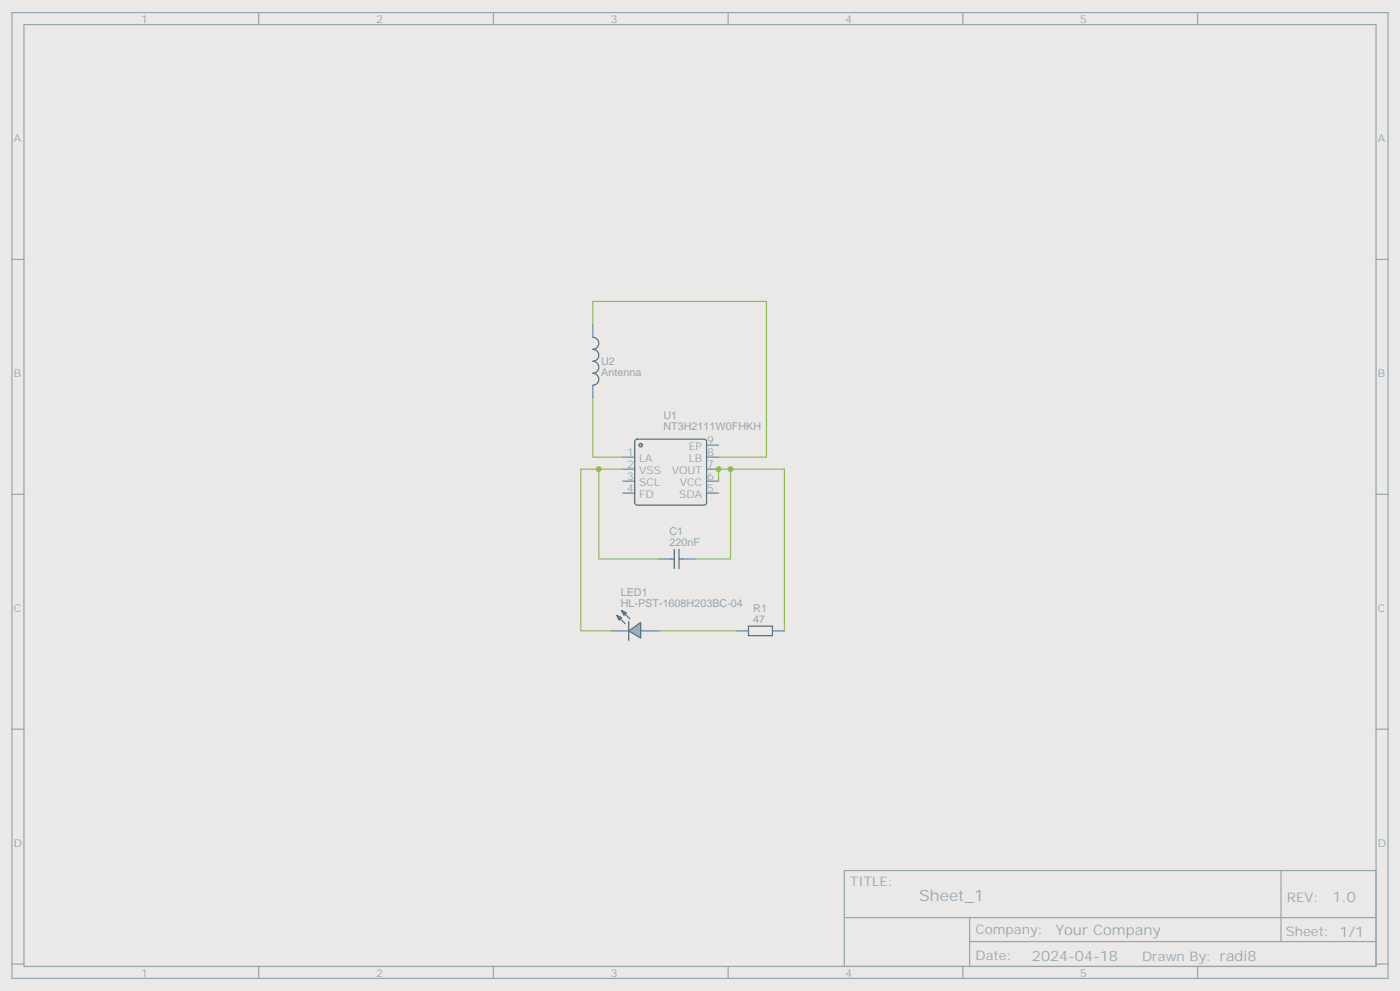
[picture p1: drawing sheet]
<svg xmlns="http://www.w3.org/2000/svg" width="412mm" height="292mm" viewBox="0 0 412 292" stroke-linecap="round" stroke-linejoin="round" font-family="sans-serif">
<path d="M0 0h412.4v291.7h-412.4z" fill="#ebe8e8"/>
<g fill="none" stroke="#94a6b0" stroke-width=".35">
<path d="M3.5 3.7h405.4v284.3h-405.4zM7.1 7.2h398.2v277.3h-398.2zM76.2 3.7v3.5M145.3 3.7v3.5M214.5 3.7v3.5M283.6 3.7v3.5M352.8 3.7v3.5M3.5 76.4h3.6M405.3 76.4h3.6M3.5 145.5h3.6M405.3 145.5h3.6M3.5 214.7h3.6"/>
<path d="M405.3 214.7h3.6M248.7 256.3h156.6v28.2h-156.6zM377.3 256.3v20.9M248.7 270.1h156.5M285.6 277.2h119.6M285.6 270.1v14.2M3.5 283.8h3.6M76.2 284.5v3.5M145.3 284.5v3.5M214.5 284.5v3.5M283.6 284.5v3.5M352.8 284.5v3.5"/>
<path d="M405.3 283.8h3.6"/>
</g>
<path d="M183.4 134.6h3.6M183.4 138.1h3.6M208.1 131.1h3.6M208.1 134.6h3.6M208.1 138.1h3.6M183.4 141.6h3.6M183.4 145.2h3.6M208.1 141.6h3.6M208.1 145.2h3.6" fill="none" stroke="#6182b8" stroke-width=".35"/>
<circle cx="188.7" cy="131.1" r=".53" fill="#80ccc4" stroke="#546e7a" stroke-width=".35"/>
<path d="M187.2 129.5l.5-.2h19.7l.5 .2 .2 .5v18l-.2 .5-.5 .2h-19.7l-.5-.2-.2-.5v-18zM197.6 164.6h1M198.6 161.7v5.7M200 161.7v5.7M200 164.6h1.1M220.5 184.3h7v2.8h-7z" fill="none" stroke="#546e7a" stroke-width=".35"/>
<path d="M194 164.6h3.6M201.1 164.6h3.5M217 185.7h3.5M227.5 185.7h3.6" fill="none" stroke="#6182b8" stroke-width=".35"/>
<path d="M174.6 95.8v-7.1h51.2v45.9h-14.1M174.6 116.9v17.7h8.8M183.4 138.1h-7v26.5h17.6M215.2 138.1h15.9v47.6M211.7 141.6v-3.5h3.5v26.5h-10.6M194 185.7h23" fill="none" stroke="#91b859" stroke-width=".35"/>
<g fill="#80ccc4" stroke="#546e7a" stroke-width=".35">
<path d="M181.7 181.2l1.4 .7-.7 .7z"/>
<path d="M183.1 179.7l1.4 .7-.7 .8z"/>
</g>
<path d="M179.9 185.7h5.3M188.7 185.7h5.3" fill="none" stroke="#6182b8" stroke-width=".35"/>
<path d="M183.1 179.7l2.5 2.5M181.7 181.2l2.4 2.4M185.2 182.9v5.7" fill="none" stroke="#546e7a" stroke-width=".35"/>
<path d="M185.2 185.7l3.5-2.4v4.6z" fill="#80ccc4" stroke="#546e7a" stroke-width=".35"/>
<path d="M176.4 138.1h-5.3v47.6h8.8" fill="none" stroke="#91b859" stroke-width=".35"/>
<path d="M174.6 95.8v3.5M174.6 113.4v3.5" fill="none" stroke="#6182b8" stroke-width=".35"/>
<path d="M174.6 99.3a1.76 1.76 0 0 1 1.8 1.8 1.76 1.76 0 0 1-1.8 1.7 1.76 1.76 0 0 1 1.8 1.8 1.76 1.76 0 0 1-1.8 1.8 1.76 1.76 0 0 1 1.8 1.7 1.76 1.76 0 0 1-1.8 1.8 1.76 1.76 0 0 1 1.8 1.8 1.76 1.76 0 0 1-1.8 1.7" fill="none" stroke="#546e7a" stroke-width=".35"/>
<g fill="#f5a333">
<circle cx="211.7" cy="138.1" r=".88"/>
<circle cx="215.2" cy="138.1" r=".88"/>
<circle cx="176.4" cy="138.1" r=".88"/>
</g>
<text font-size="4.6" fill="#94a7b0" x="270.8" y="265.3">Sheet_1</text>
<g font-size="4.2" fill="#94a7b0">
<text x="392.5" y="265.6">1.0</text>
<text x="310.9" y="275.1">Your Company</text>
<text x="304" y="282.9">2024-04-18</text>
</g>
<g font-size="3.9" fill="#94a7b0">
<text x="250.5" y="260.9">TITLE:</text>
<text x="379.1" y="265.6">REV:</text>
<text x="287.4" y="275.1">Company:</text>
<text x="378.7" y="275.7">Sheet: 1/1</text>
<text x="287.4" y="282.8">Date:</text>
<text x="336.4" y="282.8">Drawn By: radi8</text>
</g>
<g font-size="3.2" fill="#94a7b0">
<text x="41.6" y="6.7">1</text>
<text x="110.8" y="6.7">2</text>
<text x="179.9" y="6.7">3</text>
<text x="249.1" y="6.7">4</text>
<text x="318.2" y="6.7">5</text>
<text x="4.1" y="41.8">A</text>
<text x="405.9" y="41.8">A</text>
<text x="177.1" y="107.5">U2</text>
<text x="4.1" y="110.9">B</text>
<text x="177.1" y="110.7">Antenna</text>
<text x="405.9" y="110.9">B</text>
<text x="195.4" y="123.3">U1</text>
<text x="195.4" y="126.5">NT3H2111W0FHKH</text>
<text x="208.3" y="130.7">9</text>
<text x="184.8" y="137.8">2</text>
<text x="184.8" y="134.2">1</text>
<text x="188.3" y="136">LA</text>
<text x="202.9" y="136">LB</text>
<text x="202.9" y="132.5">EP</text>
<text x="208.3" y="134.2">8</text>
<text x="208.3" y="137.8">7</text>
<text x="184.8" y="141.3">3</text>
<text x="188.3" y="143.1">SCL</text>
<text x="188.3" y="139.5">VSS</text>
<text x="197.9" y="139.5">VOUT</text>
<text x="200.2" y="143.1">VCC</text>
<text x="208.3" y="141.3">6</text>
<text x="184.8" y="144.8">4</text>
<text x="188.3" y="146.6">FD</text>
<text x="200.1" y="146.6">SDA</text>
<text x="208.3" y="144.8">5</text>
<text x="197.2" y="160.7">220nF</text>
<text x="197.2" y="157.5">C1</text>
<text x="182.9" y="178.7">HL-PST-1608H203BC-04</text>
<text x="182.9" y="175.6">LED1</text>
<text x="4.1" y="180.1">C</text>
<text x="221.9" y="183.3">47</text>
<text x="221.9" y="180.1">R1</text>
<text x="405.9" y="180.1">C</text>
<text x="4.1" y="249.2">D</text>
<text x="405.9" y="249.2">D</text>
<text x="41.6" y="287.5">1</text>
<text x="110.8" y="287.5">2</text>
<text x="179.9" y="287.5">3</text>
<text x="249.1" y="287.5">4</text>
<text x="318.2" y="287.5">5</text>
</g>
</svg>
